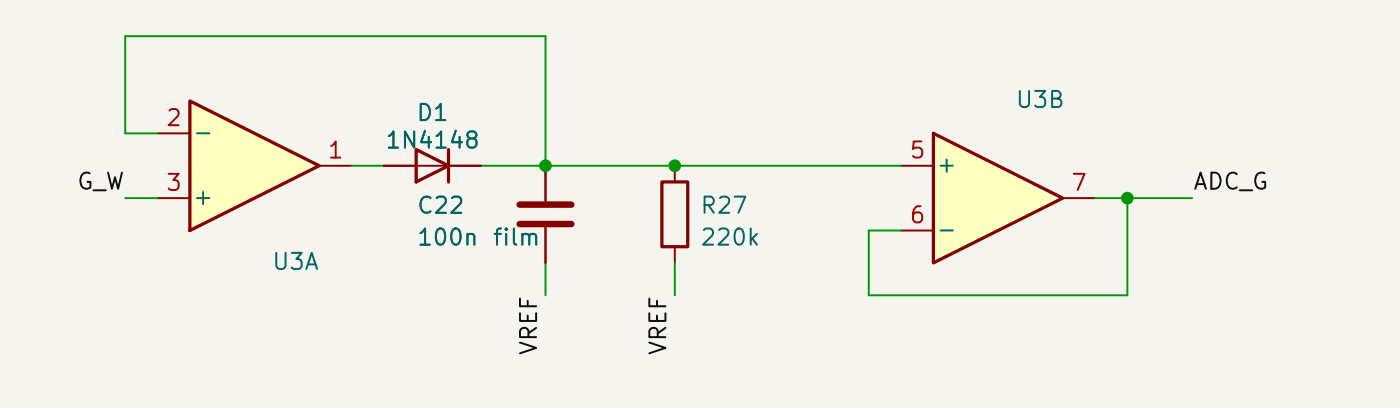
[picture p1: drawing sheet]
<svg xmlns="http://www.w3.org/2000/svg" width="110mm" height="32mm" viewBox="0 0 110 32" stroke-linecap="round" stroke-linejoin="round" font-family="sans-serif">
<path d="M0 -.1h110.1v32.1h-110.1z" fill="#f5f4ef" stroke="#f5f4ef" stroke-width=".08"/>
<path d="M52 14.3h2v5h-2z" fill="none" stroke="#840000" stroke-width=".25"/>
<path d="M53 13v1.3M53 19.3v1.3" fill="none" stroke="#840000" stroke-width=".15"/>
<path d="M73.3 10.5l10.2 5-10.2 5.1z" fill="#ffffc2"/>
<path d="M32.7 11.7l2.5 1.3-2.5 1.3zM35.2 11.7v2.6M73.3 10.5l10.2 5-10.2 5.1z" fill="none" stroke="#840000" stroke-width=".25"/>
<path d="M30.2 13h7.6M42.9 13v2.8M42.9 17.8v2.8M70.8 13h2.5M70.8 18.1h2.5M83.5 15.5h2.5" fill="none" stroke="#840000" stroke-width=".15"/>
<path d="M40.8 16h4.1M40.8 17.6h4.1" fill="none" stroke="#840000" stroke-width=".51"/>
<path d="M14.9 7.9l10.2 5.1-10.2 5.1z" fill="#ffffc2"/>
<path d="M14.9 7.9l10.2 5.1-10.2 5.1z" fill="none" stroke="#840000" stroke-width=".25"/>
<path d="M12.4 10.5h2.5M12.4 15.5h2.5M25.1 13h2.5M30.2 13h2.5M35.2 13h2.6M42.9 13v2.8M42.9 17.8v2.8" fill="none" stroke="#840000" stroke-width=".15"/>
<path d="M9.8 15.5h2.6M12.4 10.5h-2.6v-7.7h33.1v10.2M27.6 13h2.6M37.8 13h33M86 15.5h7.7M88.6 15.5v7.7h-20.3v-5.1h2.5M42.9 20.6v2.6M53 20.6v2.6" fill="none" stroke="#009600" stroke-width=".15"/>
<g fill="#009600" stroke="#009600" stroke-width=".08">
<circle cx="53" cy="13" r=".46"/>
<circle cx="88.6" cy="15.5" r=".46"/>
<circle cx="42.9" cy="13" r=".46"/>
</g>
<g font-size="1.3" fill="#a90000">
<text x="12.9" y="10.2">2</text>
<text x="12.9" y="15.3">3</text>
<text x="25.6" y="12.7">1</text>
<text x="71.4" y="12.7">5</text>
<text x="71.4" y="17.8">6</text>
<text x="84.1" y="15.3">7</text>
</g>
<g font-size="1.3" fill="#006464">
<text x="15" y="11.3">-</text>
<text x="30.2" y="12">1N4148</text>
<text x="32.6" y="9.8">D1</text>
<text x="79.7" y="8.8">U3B</text>
<text x="15" y="16.4">+</text>
<text x="32.7" y="17.1">C22</text>
<text x="54.9" y="17.1">R27</text>
<text x="73.5" y="13.9">+</text>
<text x="21.3" y="21.5">U3A</text>
<text x="32.7" y="19.6">100n</text>
<text x="38.6" y="19.6">film</text>
<text x="54.9" y="19.6">220k</text>
<text x="73.5" y="18.9">-</text>
</g>
<g font-size="1.3" fill="#0f0f0f">
<text x="5.9" y="15.2">G_W</text>
<text x="93.7" y="15.2">ADC_G</text>
<text x="42.5" y="28" transform="rotate(-90 42.5 28)">VREF</text>
<text x="52.7" y="28" transform="rotate(-90 52.7 28)">VREF</text>
</g>
</svg>
